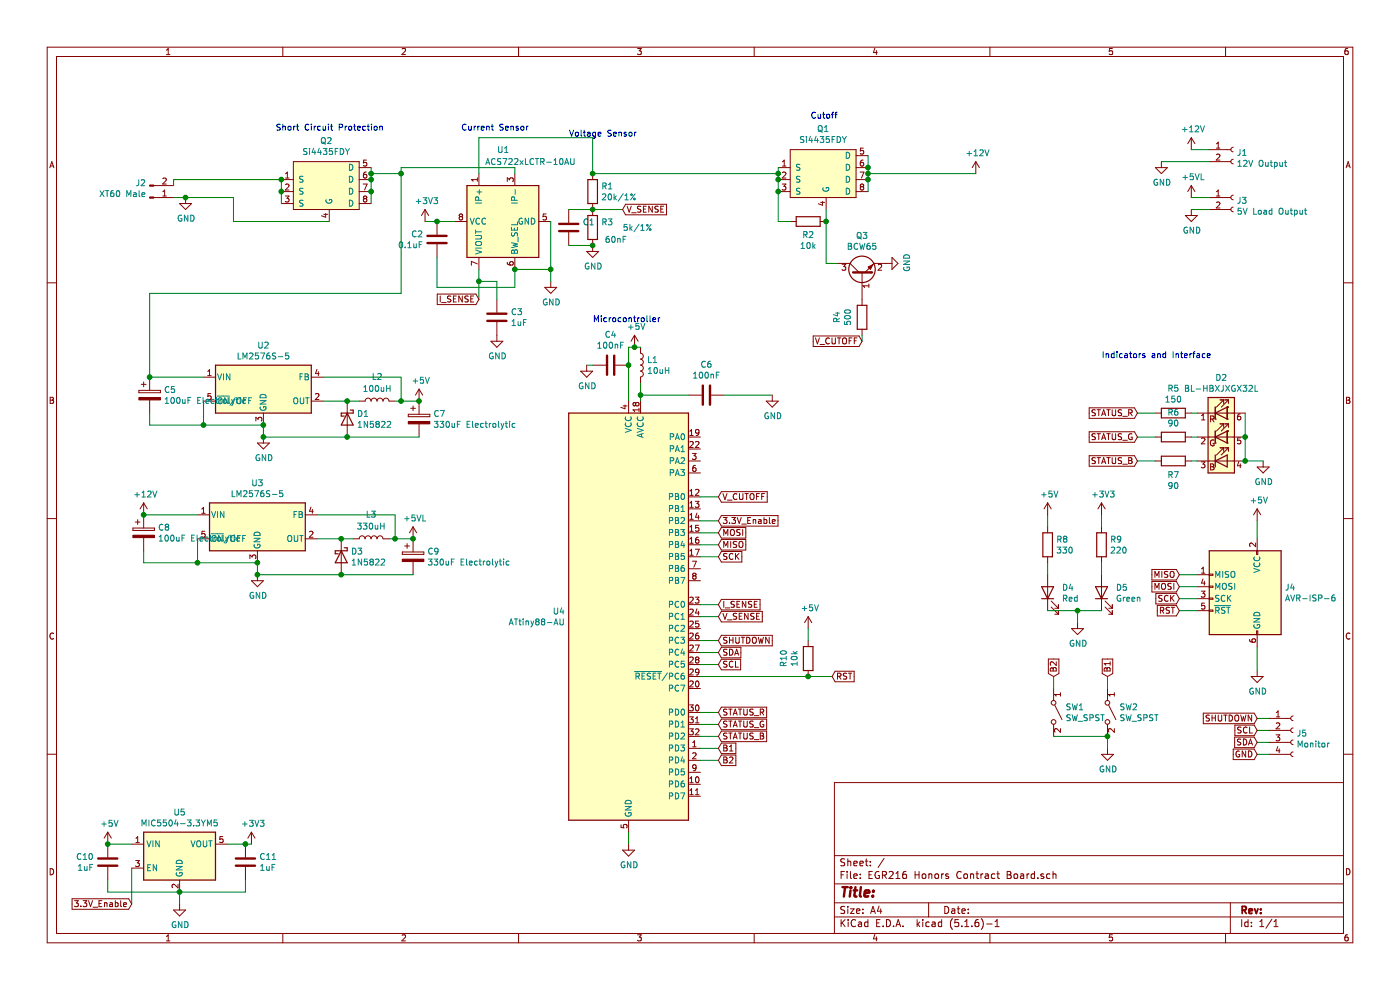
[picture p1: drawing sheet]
EESchema Schematic File Version 4
EELAYER 30 0
EELAYER END
$Descr A4 11693 8268
encoding utf-8
Sheet 1 1
Title ""
Date ""
Rev ""
Comp ""
Comment1 ""
Comment2 ""
Comment3 ""
Comment4 ""
$EndDescr
$Comp
L Regulator_Linear:MIC5504-3.3YM5 U5
U 1 1
P 1500 7150
F 0 "U5" H 1500 7517 50  0000 C CNN
F 1 "MIC5504-3.3YM5" H 1500 7426 50  0000 C CNN
F 2 "Package_TO_SOT_SMD:SOT-23-5" H 1500 6750 50  0001 C CNN
F 3 "http://ww1.microchip.com/downloads/en/DeviceDoc/MIC550X.pdf" H 1250 7400 50  0001 C CNN
	1    1500 7150
	1    0    0    -1  
$EndComp
$Comp
L Connector:Conn_01x02_Male J2
U 1 1
P 1250 1650
F 0 "J2" H 1222 1532 50  0000 R CNN
F 1 "XT60 Male" H 1222 1623 50  0000 R CNN
F 2 "Amass:AMASS_XT60-M_1x02_P7.20mm_Vertical" H 1250 1650 50  0001 C CNN
F 3 "~" H 1250 1650 50  0001 C CNN
	1    1250 1650
	1    0    0    1   
$EndComp
$Comp
L power:GND #PWR0101
U 1 1
P 1550 1650
F 0 "#PWR0101" H 1550 1400 50  0001 C CNN
F 1 "GND" H 1555 1477 50  0000 C CNN
F 2 "" H 1550 1650 50  0001 C CNN
F 3 "" H 1550 1650 50  0001 C CNN
	1    1550 1650
	1    0    0    -1  
$EndComp
Wire Wire Line
	1450 1650 1550 1650
$Comp
L power:+5V #PWR0102
U 1 1
P 900 7050
F 0 "#PWR0102" H 900 6900 50  0001 C CNN
F 1 "+5V" H 915 7223 50  0000 C CNN
F 2 "" H 900 7050 50  0001 C CNN
F 3 "" H 900 7050 50  0001 C CNN
	1    900  7050
	1    0    0    -1  
$EndComp
$Comp
L power:+3V3 #PWR0103
U 1 1
P 2100 7050
F 0 "#PWR0103" H 2100 6900 50  0001 C CNN
F 1 "+3V3" H 2115 7223 50  0000 C CNN
F 2 "" H 2100 7050 50  0001 C CNN
F 3 "" H 2100 7050 50  0001 C CNN
	1    2100 7050
	1    0    0    -1  
$EndComp
Wire Wire Line
	900  7050 1100 7050
Wire Wire Line
	1900 7050 2050 7050
$Comp
L Device:C C11
U 1 1
P 2050 7200
F 0 "C11" H 2165 7246 50  0000 L CNN
F 1 "1uF" H 2165 7155 50  0000 L CNN
F 2 "Capacitor_SMD:C_1206_3216Metric_Pad1.42x1.75mm_HandSolder" H 2088 7050 50  0001 C CNN
F 3 "~" H 2050 7200 50  0001 C CNN
	1    2050 7200
	1    0    0    -1  
$EndComp
Connection ~ 2050 7050
Wire Wire Line
	2050 7050 2100 7050
$Comp
L Device:C C10
U 1 1
P 900 7200
F 0 "C10" H 785 7246 50  0000 R CNN
F 1 "1uF" H 785 7155 50  0000 R CNN
F 2 "Capacitor_SMD:C_1206_3216Metric_Pad1.42x1.75mm_HandSolder" H 938 7050 50  0001 C CNN
F 3 "~" H 900 7200 50  0001 C CNN
	1    900  7200
	1    0    0    -1  
$EndComp
Wire Wire Line
	900  7350 900  7450
Wire Wire Line
	900  7450 1500 7450
Wire Wire Line
	1500 7450 2050 7450
Wire Wire Line
	2050 7450 2050 7350
Connection ~ 1500 7450
$Comp
L power:GND #PWR0104
U 1 1
P 1500 7550
F 0 "#PWR0104" H 1500 7300 50  0001 C CNN
F 1 "GND" H 1505 7377 50  0000 C CNN
F 2 "" H 1500 7550 50  0001 C CNN
F 3 "" H 1500 7550 50  0001 C CNN
	1    1500 7550
	1    0    0    -1  
$EndComp
Wire Wire Line
	1500 7550 1500 7450
$Comp
L Sensor_Current:ACS722xLCTR-10AU U1
U 1 1
P 4200 1850
F 0 "U1" V 3600 1900 50  0000 R CNN
F 1 "ACS722xLCTR-10AU" V 3700 2000 50  0000 R CNN
F 2 "Package_SO:SOIC-8_3.9x4.9mm_P1.27mm" H 4300 1500 50  0001 L CIN
F 3 "http://www.allegromicro.com/~/media/Files/Datasheets/ACS722-Datasheet.ashx?la=en" H 4200 1850 50  0001 C CNN
	1    4200 1850
	0    -1   1    0   
$EndComp
Wire Wire Line
	1450 1500 1450 1550
Wire Wire Line
	4600 1850 4600 2250
Wire Wire Line
	4600 2250 4300 2250
$Comp
L power:GND #PWR0105
U 1 1
P 4600 2350
F 0 "#PWR0105" H 4600 2100 50  0001 C CNN
F 1 "GND" H 4605 2177 50  0000 C CNN
F 2 "" H 4600 2350 50  0001 C CNN
F 3 "" H 4600 2350 50  0001 C CNN
	1    4600 2350
	1    0    0    -1  
$EndComp
Wire Wire Line
	4600 2250 4600 2350
Connection ~ 4600 2250
$Comp
L power:+3V3 #PWR0106
U 1 1
P 3550 1850
F 0 "#PWR0106" H 3550 1700 50  0001 C CNN
F 1 "+3V3" H 3565 2023 50  0000 C CNN
F 2 "" H 3550 1850 50  0001 C CNN
F 3 "" H 3550 1850 50  0001 C CNN
	1    3550 1850
	1    0    0    -1  
$EndComp
Wire Wire Line
	3550 1850 3650 1850
Text GLabel 4000 2500 0    50   Input ~ 0
I_SENSE
$Comp
L Device:C C2
U 1 1
P 3650 2000
F 0 "C2" H 3536 2046 50  0000 R CNN
F 1 "0.1uF" H 3536 1955 50  0000 R CNN
F 2 "Capacitor_SMD:C_1206_3216Metric_Pad1.42x1.75mm_HandSolder" H 3688 1850 50  0001 C CNN
F 3 "~" H 3650 2000 50  0001 C CNN
	1    3650 2000
	1    0    0    -1  
$EndComp
Connection ~ 3650 1850
Wire Wire Line
	3650 1850 3800 1850
Wire Wire Line
	3650 2150 3650 2400
Wire Wire Line
	3650 2400 4300 2400
Wire Wire Line
	4300 2400 4300 2250
Connection ~ 4300 2250
Wire Wire Line
	4000 2500 4000 2350
$Comp
L Device:R R1
U 1 1
P 4950 1600
F 0 "R1" H 5020 1646 50  0000 L CNN
F 1 "20k/1%" H 5020 1555 50  0000 L CNN
F 2 "Resistor_SMD:R_1206_3216Metric_Pad1.42x1.75mm_HandSolder" V 4880 1600 50  0001 C CNN
F 3 "~" H 4950 1600 50  0001 C CNN
	1    4950 1600
	1    0    0    -1  
$EndComp
$Comp
L Device:R R3
U 1 1
P 4950 1900
F 0 "R3" H 5020 1946 50  0000 L CNN
F 1 "5k/1%" H 5200 1900 50  0000 L CNN
F 2 "Resistor_SMD:R_1206_3216Metric_Pad1.42x1.75mm_HandSolder" V 4880 1900 50  0001 C CNN
F 3 "~" H 4950 1900 50  0001 C CNN
	1    4950 1900
	1    0    0    -1  
$EndComp
Text GLabel 5200 1750 2    50   Input ~ 0
V_SENSE
Wire Wire Line
	5200 1750 4950 1750
Connection ~ 4950 1750
$Comp
L power:GND #PWR0107
U 1 1
P 4950 2050
F 0 "#PWR0107" H 4950 1800 50  0001 C CNN
F 1 "GND" H 4955 1877 50  0000 C CNN
F 2 "" H 4950 2050 50  0001 C CNN
F 3 "" H 4950 2050 50  0001 C CNN
	1    4950 2050
	1    0    0    -1  
$EndComp
$Comp
L MCU_Microchip_ATtiny:ATtiny88-AU U4
U 1 1
P 5250 5150
F 0 "U4" H 4721 5196 50  0000 R CNN
F 1 "ATtiny88-AU" H 4721 5105 50  0000 R CNN
F 2 "Package_QFP:TQFP-32_7x7mm_P0.8mm" H 5250 5150 50  0001 C CIN
F 3 "http://ww1.microchip.com/downloads/en/DeviceDoc/doc8008.pdf" H 5250 5150 50  0001 C CNN
	1    5250 5150
	1    0    0    -1  
$EndComp
Connection ~ 900  7050
$Comp
L Device:L L1
U 1 1
P 5350 3050
F 0 "L1" H 5403 3096 50  0000 L CNN
F 1 "10uH" H 5403 3005 50  0000 L CNN
F 2 "Inductor_SMD:L_1206_3216Metric_Pad1.42x1.75mm_HandSolder" H 5350 3050 50  0001 C CNN
F 3 "~" H 5350 3050 50  0001 C CNN
	1    5350 3050
	1    0    0    -1  
$EndComp
$Comp
L Device:C C6
U 1 1
P 5900 3300
F 0 "C6" V 6152 3300 50  0000 C CNN
F 1 "100nF" V 6061 3300 50  0000 C CNN
F 2 "Capacitor_SMD:C_1206_3216Metric_Pad1.42x1.75mm_HandSolder" H 5938 3150 50  0001 C CNN
F 3 "~" H 5900 3300 50  0001 C CNN
	1    5900 3300
	0    -1   -1   0   
$EndComp
Wire Wire Line
	5350 3200 5350 3300
Wire Wire Line
	5250 2900 5300 2900
Wire Wire Line
	5350 3300 5750 3300
Connection ~ 5350 3300
Wire Wire Line
	5350 3300 5350 3350
$Comp
L power:GND #PWR0108
U 1 1
P 6450 3300
F 0 "#PWR0108" H 6450 3050 50  0001 C CNN
F 1 "GND" H 6455 3127 50  0000 C CNN
F 2 "" H 6450 3300 50  0001 C CNN
F 3 "" H 6450 3300 50  0001 C CNN
	1    6450 3300
	1    0    0    -1  
$EndComp
Wire Wire Line
	6450 3300 6050 3300
$Comp
L Device:C C4
U 1 1
P 5100 3050
F 0 "C4" V 5352 3050 50  0000 C CNN
F 1 "100nF" V 5261 3050 50  0000 C CNN
F 2 "Capacitor_SMD:C_1206_3216Metric_Pad1.42x1.75mm_HandSolder" H 5138 2900 50  0001 C CNN
F 3 "~" H 5100 3050 50  0001 C CNN
	1    5100 3050
	0    -1   -1   0   
$EndComp
$Comp
L power:GND #PWR0109
U 1 1
P 4900 3050
F 0 "#PWR0109" H 4900 2800 50  0001 C CNN
F 1 "GND" H 4905 2877 50  0000 C CNN
F 2 "" H 4900 3050 50  0001 C CNN
F 3 "" H 4900 3050 50  0001 C CNN
	1    4900 3050
	1    0    0    -1  
$EndComp
$Comp
L power:GND #PWR0110
U 1 1
P 5250 7050
F 0 "#PWR0110" H 5250 6800 50  0001 C CNN
F 1 "GND" H 5255 6877 50  0000 C CNN
F 2 "" H 5250 7050 50  0001 C CNN
F 3 "" H 5250 7050 50  0001 C CNN
	1    5250 7050
	1    0    0    -1  
$EndComp
Wire Wire Line
	5250 7050 5250 6950
$Comp
L Device:R R10
U 1 1
P 6750 5500
F 0 "R10" V 6543 5500 50  0000 C CNN
F 1 "10k" V 6634 5500 50  0000 C CNN
F 2 "Resistor_SMD:R_1206_3216Metric_Pad1.42x1.75mm_HandSolder" V 6680 5500 50  0001 C CNN
F 3 "~" H 6750 5500 50  0001 C CNN
	1    6750 5500
	1    0    0    -1  
$EndComp
$Comp
L power:+5V #PWR0111
U 1 1
P 6750 5250
F 0 "#PWR0111" H 6750 5100 50  0001 C CNN
F 1 "+5V" H 6765 5423 50  0000 C CNN
F 2 "" H 6750 5250 50  0001 C CNN
F 3 "" H 6750 5250 50  0001 C CNN
	1    6750 5250
	1    0    0    -1  
$EndComp
$Comp
L Device:LED D4
U 1 1
P 8750 4950
F 0 "D4" V 8789 4832 50  0000 R CNN
F 1 "Red" V 8698 4832 50  0000 R CNN
F 2 "LED_SMD:LED_1206_3216Metric_Pad1.42x1.75mm_HandSolder" H 8750 4950 50  0001 C CNN
F 3 "~" H 8750 4950 50  0001 C CNN
	1    8750 4950
	0    -1   -1   0   
$EndComp
$Comp
L Device:R R8
U 1 1
P 8750 4550
F 0 "R8" H 8820 4596 50  0000 L CNN
F 1 "330" H 8820 4505 50  0000 L CNN
F 2 "Resistor_SMD:R_1206_3216Metric_Pad1.42x1.75mm_HandSolder" V 8680 4550 50  0001 C CNN
F 3 "~" H 8750 4550 50  0001 C CNN
	1    8750 4550
	1    0    0    -1  
$EndComp
Wire Wire Line
	8750 4700 8750 4800
$Comp
L Device:LED D5
U 1 1
P 9200 4950
F 0 "D5" V 9239 4832 50  0000 R CNN
F 1 "Green" V 9148 4832 50  0000 R CNN
F 2 "LED_SMD:LED_1206_3216Metric_Pad1.42x1.75mm_HandSolder" H 9200 4950 50  0001 C CNN
F 3 "~" H 9200 4950 50  0001 C CNN
	1    9200 4950
	0    -1   -1   0   
$EndComp
$Comp
L Device:R R9
U 1 1
P 9200 4550
F 0 "R9" H 9270 4596 50  0000 L CNN
F 1 "220" H 9270 4505 50  0000 L CNN
F 2 "Resistor_SMD:R_1206_3216Metric_Pad1.42x1.75mm_HandSolder" V 9130 4550 50  0001 C CNN
F 3 "~" H 9200 4550 50  0001 C CNN
	1    9200 4550
	1    0    0    -1  
$EndComp
Wire Wire Line
	9200 4700 9200 4800
$Comp
L power:+5V #PWR0112
U 1 1
P 8750 4300
F 0 "#PWR0112" H 8750 4150 50  0001 C CNN
F 1 "+5V" H 8765 4473 50  0000 C CNN
F 2 "" H 8750 4300 50  0001 C CNN
F 3 "" H 8750 4300 50  0001 C CNN
	1    8750 4300
	1    0    0    -1  
$EndComp
$Comp
L power:+3V3 #PWR0113
U 1 1
P 9200 4300
F 0 "#PWR0113" H 9200 4150 50  0001 C CNN
F 1 "+3V3" H 9215 4473 50  0000 C CNN
F 2 "" H 9200 4300 50  0001 C CNN
F 3 "" H 9200 4300 50  0001 C CNN
	1    9200 4300
	1    0    0    -1  
$EndComp
Wire Wire Line
	9200 4300 9200 4400
Wire Wire Line
	8750 4300 8750 4400
Wire Wire Line
	8750 5100 9000 5100
$Comp
L power:GND #PWR0114
U 1 1
P 9000 5200
F 0 "#PWR0114" H 9000 4950 50  0001 C CNN
F 1 "GND" H 9005 5027 50  0000 C CNN
F 2 "" H 9000 5200 50  0001 C CNN
F 3 "" H 9000 5200 50  0001 C CNN
	1    9000 5200
	1    0    0    -1  
$EndComp
Wire Wire Line
	9000 5200 9000 5100
Connection ~ 9000 5100
Wire Wire Line
	9000 5100 9200 5100
Text GLabel 6000 5050 2    50   Input ~ 0
I_SENSE
Text GLabel 6000 5150 2    50   Input ~ 0
V_SENSE
Wire Wire Line
	6000 5150 5850 5150
Wire Wire Line
	5850 5050 6000 5050
$Comp
L Connector:AVR-ISP-6 J4
U 1 1
P 10400 5000
F 0 "J4" H 10070 5096 50  0000 R CNN
F 1 "AVR-ISP-6" H 10070 5005 50  0000 R CNN
F 2 "Connector_PinHeader_2.54mm:PinHeader_2x03_P2.54mm_Vertical" V 10150 5050 50  0001 C CNN
F 3 " ~" H 9125 4450 50  0001 C CNN
	1    10400 5000
	-1   0    0    -1  
$EndComp
$Comp
L power:+5V #PWR0115
U 1 1
P 10500 4350
F 0 "#PWR0115" H 10500 4200 50  0001 C CNN
F 1 "+5V" H 10515 4523 50  0000 C CNN
F 2 "" H 10500 4350 50  0001 C CNN
F 3 "" H 10500 4350 50  0001 C CNN
	1    10500 4350
	1    0    0    -1  
$EndComp
$Comp
L power:GND #PWR0116
U 1 1
P 10500 5600
F 0 "#PWR0116" H 10500 5350 50  0001 C CNN
F 1 "GND" H 10505 5427 50  0000 C CNN
F 2 "" H 10500 5600 50  0001 C CNN
F 3 "" H 10500 5600 50  0001 C CNN
	1    10500 5600
	1    0    0    -1  
$EndComp
Wire Wire Line
	10500 5400 10500 5600
Wire Wire Line
	10500 4500 10500 4350
Text GLabel 9850 4800 0    50   Input ~ 0
MISO
Text GLabel 9850 4900 0    50   Input ~ 0
MOSI
Text GLabel 9850 5000 0    50   Input ~ 0
SCK
Wire Wire Line
	6750 5250 6750 5350
Text GLabel 6950 5650 2    50   Input ~ 0
RST
Text GLabel 9850 5100 0    50   Input ~ 0
RST
Wire Wire Line
	9850 5100 10000 5100
Wire Wire Line
	10000 5000 9850 5000
Wire Wire Line
	9850 4900 10000 4900
Wire Wire Line
	10000 4800 9850 4800
Wire Wire Line
	6950 5650 6750 5650
Connection ~ 6750 5650
Text GLabel 6000 4450 2    50   Input ~ 0
MOSI
Text GLabel 6000 4550 2    50   Input ~ 0
MISO
Text GLabel 6000 4650 2    50   Input ~ 0
SCK
Wire Wire Line
	6000 4650 5850 4650
Wire Wire Line
	5850 4550 6000 4550
Wire Wire Line
	6000 4450 5850 4450
Text GLabel 6000 6250 2    50   Input ~ 0
B1
Text GLabel 6000 6350 2    50   Input ~ 0
B2
Text GLabel 6000 5950 2    50   Input ~ 0
STATUS_R
Text GLabel 6000 6050 2    50   Input ~ 0
STATUS_G
Text GLabel 6000 6150 2    50   Input ~ 0
STATUS_B
Wire Wire Line
	5850 5650 6750 5650
Wire Wire Line
	5850 6150 6000 6150
Wire Wire Line
	6000 6050 5850 6050
Wire Wire Line
	5850 5950 6000 5950
$Comp
L Device:R R5
U 1 1
P 9800 3450
F 0 "R5" V 9593 3450 50  0000 C CNN
F 1 "150" V 9684 3450 50  0000 C CNN
F 2 "Resistor_SMD:R_1206_3216Metric_Pad1.42x1.75mm_HandSolder" V 9730 3450 50  0001 C CNN
F 3 "~" H 9800 3450 50  0001 C CNN
	1    9800 3450
	0    1    1    0   
$EndComp
$Comp
L Device:R R6
U 1 1
P 9800 3650
F 0 "R6" V 9593 3650 50  0000 C CNN
F 1 "90" V 9684 3650 50  0000 C CNN
F 2 "Resistor_SMD:R_1206_3216Metric_Pad1.42x1.75mm_HandSolder" V 9730 3650 50  0001 C CNN
F 3 "~" H 9800 3650 50  0001 C CNN
	1    9800 3650
	0    1    1    0   
$EndComp
$Comp
L Device:R R7
U 1 1
P 9800 3850
F 0 "R7" V 9915 3850 50  0000 C CNN
F 1 "90" V 10006 3850 50  0000 C CNN
F 2 "Resistor_SMD:R_1206_3216Metric_Pad1.42x1.75mm_HandSolder" V 9730 3850 50  0001 C CNN
F 3 "~" H 9800 3850 50  0001 C CNN
	1    9800 3850
	0    1    1    0   
$EndComp
Wire Wire Line
	9950 3850 10000 3850
Wire Wire Line
	9950 3650 10000 3650
Wire Wire Line
	9950 3450 10000 3450
Text GLabel 9500 3450 0    50   Input ~ 0
STATUS_R
Text GLabel 9500 3650 0    50   Input ~ 0
STATUS_G
Text GLabel 9500 3850 0    50   Input ~ 0
STATUS_B
Wire Wire Line
	9500 3850 9650 3850
Wire Wire Line
	9650 3650 9500 3650
Wire Wire Line
	9500 3450 9650 3450
$Comp
L Device:LED_RGB D2
U 1 1
P 10200 3650
F 0 "D2" H 10200 4147 50  0000 C CNN
F 1 "BL-HBXJXGX32L" H 10200 4056 50  0000 C CNN
F 2 "Custom Part Library:BL-HBXJXGX32L" H 10200 3600 50  0001 C CNN
F 3 "~" H 10200 3600 50  0001 C CNN
	1    10200 3650
	1    0    0    -1  
$EndComp
Wire Wire Line
	10400 3450 10400 3650
Connection ~ 10400 3650
Wire Wire Line
	10400 3650 10400 3850
$Comp
L power:GND #PWR0117
U 1 1
P 9250 6250
F 0 "#PWR0117" H 9250 6000 50  0001 C CNN
F 1 "GND" H 9255 6077 50  0000 C CNN
F 2 "" H 9250 6250 50  0001 C CNN
F 3 "" H 9250 6250 50  0001 C CNN
	1    9250 6250
	1    0    0    -1  
$EndComp
$Comp
L Switch:SW_SPST SW2
U 1 1
P 9250 5950
F 0 "SW2" V 9204 6048 50  0000 L CNN
F 1 "SW_SPST" V 9295 6048 50  0000 L CNN
F 2 "Connector_PinHeader_2.54mm:PinHeader_1x02_P2.54mm_Vertical" H 9250 5950 50  0001 C CNN
F 3 "~" H 9250 5950 50  0001 C CNN
	1    9250 5950
	0    1    1    0   
$EndComp
$Comp
L Switch:SW_SPST SW1
U 1 1
P 8800 5950
F 0 "SW1" V 8754 6048 50  0000 L CNN
F 1 "SW_SPST" V 8845 6048 50  0000 L CNN
F 2 "Connector_PinHeader_2.54mm:PinHeader_1x02_P2.54mm_Vertical" H 8800 5950 50  0001 C CNN
F 3 "~" H 8800 5950 50  0001 C CNN
	1    8800 5950
	0    1    1    0   
$EndComp
Wire Wire Line
	8800 6150 9250 6150
Wire Wire Line
	9250 6150 9250 6250
Connection ~ 9250 6150
Text GLabel 9250 5650 1    50   Input ~ 0
B1
Text GLabel 8800 5650 1    50   Input ~ 0
B2
Wire Wire Line
	8800 5650 8800 5750
Wire Wire Line
	9250 5650 9250 5750
Wire Wire Line
	6000 6250 5850 6250
Wire Wire Line
	6000 6350 5850 6350
$Comp
L Connector:Conn_01x04_Female J5
U 1 1
P 10800 6100
F 0 "J5" H 10828 6076 50  0000 L CNN
F 1 "Monitor" H 10828 5985 50  0000 L CNN
F 2 "Connector_PinHeader_2.54mm:PinHeader_1x04_P2.54mm_Vertical" H 10800 6100 50  0001 C CNN
F 3 "~" H 10800 6100 50  0001 C CNN
	1    10800 6100
	1    0    0    -1  
$EndComp
Text GLabel 10500 6000 0    50   Input ~ 0
SHUTDOWN
Text GLabel 10500 6100 0    50   Input ~ 0
SCL
Text GLabel 10500 6200 0    50   Input ~ 0
SDA
Text GLabel 10500 6300 0    50   Input ~ 0
GND
Wire Wire Line
	10500 6000 10600 6000
Wire Wire Line
	10500 6200 10600 6200
Wire Wire Line
	10600 6300 10500 6300
Wire Wire Line
	10600 6100 10500 6100
Text GLabel 6000 5550 2    50   Input ~ 0
SCL
Text GLabel 6000 5450 2    50   Input ~ 0
SDA
Wire Wire Line
	6000 5450 5850 5450
Wire Wire Line
	5850 5550 6000 5550
Text GLabel 6000 5350 2    50   Input ~ 0
SHUTDOWN
$Comp
L 216_HC_Custom_Parts:Si4435FDY Q2
U 1 1
P 2650 1600
F 0 "Q2" H 2725 2025 50  0000 C CNN
F 1 "Si4435FDY" H 2725 1934 50  0000 C CNN
F 2 "Package_SO:SOIC-8-1EP_3.9x4.9mm_P1.27mm_EP2.29x3mm" H 2650 1900 50  0001 C CNN
F 3 "" H 2650 1900 50  0001 C CNN
	1    2650 1600
	1    0    0    -1  
$EndComp
Wire Wire Line
	3100 1400 3100 1450
Connection ~ 3100 1500
Wire Wire Line
	3100 1500 3100 1600
Wire Wire Line
	3100 1600 3100 1700
Connection ~ 3100 1600
Wire Wire Line
	2350 1600 2350 1700
Wire Wire Line
	2350 1600 2350 1500
Connection ~ 2350 1600
Wire Wire Line
	2350 1500 1450 1500
Connection ~ 2350 1500
Wire Wire Line
	2750 1850 1950 1850
Wire Wire Line
	1950 1850 1950 1650
Wire Wire Line
	1950 1650 1550 1650
Connection ~ 1550 1650
Connection ~ 3100 1450
Wire Wire Line
	3100 1450 3100 1500
$Comp
L Connector:Conn_01x02_Female J1
U 1 1
P 10300 1250
F 0 "J1" H 10328 1226 50  0000 L CNN
F 1 "12V Output" H 10328 1135 50  0000 L CNN
F 2 "Custom Part Library:SolderWire-2.5sqmm_1x02_P7.2mm_D2.4mm_OD3.6mm_SMD" H 10300 1250 50  0001 C CNN
F 3 "~" H 10300 1250 50  0001 C CNN
	1    10300 1250
	1    0    0    -1  
$EndComp
$Comp
L Connector:Conn_01x02_Female J3
U 1 1
P 10300 1650
F 0 "J3" H 10328 1626 50  0000 L CNN
F 1 "5V Load Output" H 10328 1535 50  0000 L CNN
F 2 "Custom Part Library:SolderWire-2.5sqmm_1x02_P7.2mm_D2.4mm_OD3.6mm_SMD" H 10300 1650 50  0001 C CNN
F 3 "~" H 10300 1650 50  0001 C CNN
	1    10300 1650
	1    0    0    -1  
$EndComp
$Comp
L power:+5VL #PWR0118
U 1 1
P 9950 1650
F 0 "#PWR0118" H 9950 1500 50  0001 C CNN
F 1 "+5VL" H 9965 1823 50  0000 C CNN
F 2 "" H 9950 1650 50  0001 C CNN
F 3 "" H 9950 1650 50  0001 C CNN
	1    9950 1650
	1    0    0    -1  
$EndComp
Wire Wire Line
	9950 1650 10100 1650
$Comp
L power:+12V #PWR0119
U 1 1
P 9950 1250
F 0 "#PWR0119" H 9950 1100 50  0001 C CNN
F 1 "+12V" H 9965 1423 50  0000 C CNN
F 2 "" H 9950 1250 50  0001 C CNN
F 3 "" H 9950 1250 50  0001 C CNN
	1    9950 1250
	1    0    0    -1  
$EndComp
Wire Wire Line
	9950 1250 10100 1250
$Comp
L power:GND #PWR0120
U 1 1
P 9700 1350
F 0 "#PWR0120" H 9700 1100 50  0001 C CNN
F 1 "GND" H 9705 1177 50  0000 C CNN
F 2 "" H 9700 1350 50  0001 C CNN
F 3 "" H 9700 1350 50  0001 C CNN
	1    9700 1350
	1    0    0    -1  
$EndComp
$Comp
L power:GND #PWR0121
U 1 1
P 9950 1750
F 0 "#PWR0121" H 9950 1500 50  0001 C CNN
F 1 "GND" H 9955 1577 50  0000 C CNN
F 2 "" H 9950 1750 50  0001 C CNN
F 3 "" H 9950 1750 50  0001 C CNN
	1    9950 1750
	1    0    0    -1  
$EndComp
Wire Wire Line
	9950 1750 10100 1750
Wire Wire Line
	10100 1350 9700 1350
Text Notes 2300 1100 0    50   ~ 0
Short Circuit Protection\n
Text Notes 3850 1100 0    50   ~ 0
Current Sensor\n
Text Notes 4750 1150 0    50   ~ 0
Voltage Sensor\n
Text Notes 4950 2700 0    50   ~ 0
Microcontroller
Text Notes 9200 3000 0    50   ~ 0
Indicators and Interface
$Comp
L 216_HC_Custom_Parts:Si4435FDY Q1
U 1 1
P 6800 1500
F 0 "Q1" H 6875 1925 50  0000 C CNN
F 1 "Si4435FDY" H 6875 1834 50  0000 C CNN
F 2 "Package_SO:SOIC-8-1EP_3.9x4.9mm_P1.27mm_EP2.29x3mm" H 6800 1800 50  0001 C CNN
F 3 "" H 6800 1800 50  0001 C CNN
	1    6800 1500
	1    0    0    -1  
$EndComp
Wire Wire Line
	6500 1500 6500 1600
Wire Wire Line
	6500 1500 6500 1450
Connection ~ 6500 1500
Wire Wire Line
	7250 1600 7250 1500
Wire Wire Line
	7250 1400 7250 1300
Connection ~ 7250 1400
Wire Wire Line
	7250 1500 7250 1450
Connection ~ 7250 1500
$Comp
L Device:R R2
U 1 1
P 6750 1850
F 0 "R2" V 6635 1850 50  0000 C CNN
F 1 "10k" V 6544 1850 50  0000 C CNN
F 2 "Resistor_SMD:R_1206_3216Metric_Pad1.42x1.75mm_HandSolder" V 6680 1850 50  0001 C CNN
F 3 "~" H 6750 1850 50  0001 C CNN
	1    6750 1850
	0    -1   -1   0   
$EndComp
Wire Wire Line
	6900 1850 6900 1750
Wire Wire Line
	6600 1850 6500 1850
Wire Wire Line
	6500 1850 6500 1600
Connection ~ 6500 1600
$Comp
L Device:Q_NPN_BEC Q3
U 1 1
P 7200 2300
F 0 "Q3" V 7528 2300 50  0000 C CNN
F 1 "BCW65" V 7437 2300 50  0000 C CNN
F 2 "Package_TO_SOT_SMD:SOT-23" H 7400 2400 50  0001 C CNN
F 3 "~" H 7200 2300 50  0001 C CNN
	1    7200 2300
	0    -1   -1   0   
$EndComp
Wire Wire Line
	6900 1850 6900 2200
Wire Wire Line
	6900 2200 7000 2200
Connection ~ 6900 1850
$Comp
L power:GND #PWR0122
U 1 1
P 7400 2200
F 0 "#PWR0122" H 7400 1950 50  0001 C CNN
F 1 "GND" H 7405 2027 50  0000 C CNN
F 2 "" H 7400 2200 50  0001 C CNN
F 3 "" H 7400 2200 50  0001 C CNN
	1    7400 2200
	0    -1   -1   0   
$EndComp
Text Notes 7000 1000 2    50   ~ 0
Cutoff
$Comp
L Device:R R4
U 1 1
P 7200 2650
F 0 "R4" V 7407 2650 50  0000 C CNN
F 1 "500" V 7316 2650 50  0000 C CNN
F 2 "Resistor_SMD:R_1206_3216Metric_Pad1.42x1.75mm_HandSolder" V 7130 2650 50  0001 C CNN
F 3 "~" H 7200 2650 50  0001 C CNN
	1    7200 2650
	-1   0    0    1   
$EndComp
Wire Wire Line
	4950 1450 6500 1450
Connection ~ 6500 1450
Wire Wire Line
	6500 1450 6500 1400
Text GLabel 7200 2850 0    50   Input ~ 0
V_CUTOFF
Wire Wire Line
	7200 2850 7200 2800
Text GLabel 6000 4150 2    50   Input ~ 0
V_CUTOFF
Wire Wire Line
	6000 4150 5850 4150
$Comp
L Regulator_Switching:LM2576S-5 U2
U 1 1
P 2200 3250
F 0 "U2" H 2200 3617 50  0000 C CNN
F 1 "LM2576S-5" H 2200 3526 50  0000 C CNN
F 2 "Package_TO_SOT_SMD:TO-263-5_TabPin3" H 2200 3000 50  0001 L CIN
F 3 "http://www.ti.com/lit/ds/symlink/lm2576.pdf" H 2200 3250 50  0001 C CNN
	1    2200 3250
	1    0    0    -1  
$EndComp
$Comp
L Device:CP C5
U 1 1
P 1250 3300
F 0 "C5" H 1368 3346 50  0000 L CNN
F 1 "100uF Electrolytic" H 1368 3255 50  0000 L CNN
F 2 "Capacitor_SMD:CP_Elec_8x10" H 1288 3150 50  0001 C CNN
F 3 "~" H 1250 3300 50  0001 C CNN
	1    1250 3300
	1    0    0    -1  
$EndComp
Wire Wire Line
	1250 3150 1700 3150
Wire Wire Line
	1250 3450 1250 3550
$Comp
L Device:D_Schottky D1
U 1 1
P 2900 3500
F 0 "D1" V 2854 3580 50  0000 L CNN
F 1 "1N5822" V 2945 3580 50  0000 L CNN
F 2 "Diode_THT:D_DO-15_P15.24mm_Horizontal" H 2900 3500 50  0001 C CNN
F 3 "~" H 2900 3500 50  0001 C CNN
	1    2900 3500
	0    1    1    0   
$EndComp
$Comp
L Device:L L2
U 1 1
P 3150 3350
F 0 "L2" V 3350 3350 50  0000 C CNN
F 1 "100uH" V 3250 3350 50  0000 C CNN
F 2 "Inductor_SMD:L_1206_3216Metric_Pad1.42x1.75mm_HandSolder" H 3150 3350 50  0001 C CNN
F 3 "~" H 3150 3350 50  0001 C CNN
	1    3150 3350
	0    -1   -1   0   
$EndComp
$Comp
L Device:CP C7
U 1 1
P 3500 3500
F 0 "C7" H 3618 3546 50  0000 L CNN
F 1 "330uF Electrolytic" H 3618 3455 50  0000 L CNN
F 2 "Capacitor_SMD:CP_Elec_8x5.4" H 3538 3350 50  0001 C CNN
F 3 "~" H 3500 3500 50  0001 C CNN
	1    3500 3500
	1    0    0    -1  
$EndComp
Wire Wire Line
	3300 3350 3350 3350
Wire Wire Line
	3000 3350 2900 3350
Wire Wire Line
	2900 3350 2700 3350
Connection ~ 2900 3350
Wire Wire Line
	2700 3150 3350 3150
Wire Wire Line
	3350 3150 3350 3350
Connection ~ 3350 3350
Wire Wire Line
	3350 3350 3500 3350
Wire Wire Line
	3500 3650 2900 3650
Wire Wire Line
	2900 3650 2200 3650
Wire Wire Line
	2200 3650 2200 3550
Connection ~ 2900 3650
Connection ~ 2200 3550
$Comp
L power:GND #PWR0123
U 1 1
P 2200 3650
F 0 "#PWR0123" H 2200 3400 50  0001 C CNN
F 1 "GND" H 2205 3477 50  0000 C CNN
F 2 "" H 2200 3650 50  0001 C CNN
F 3 "" H 2200 3650 50  0001 C CNN
	1    2200 3650
	1    0    0    -1  
$EndComp
Connection ~ 2200 3650
Wire Wire Line
	1250 3550 1700 3550
Wire Wire Line
	1700 3350 1700 3550
Connection ~ 1700 3550
Wire Wire Line
	1700 3550 2200 3550
$Comp
L power:+12V #PWR0124
U 1 1
P 8150 1450
F 0 "#PWR0124" H 8150 1300 50  0001 C CNN
F 1 "+12V" H 8165 1623 50  0000 C CNN
F 2 "" H 8150 1450 50  0001 C CNN
F 3 "" H 8150 1450 50  0001 C CNN
	1    8150 1450
	1    0    0    -1  
$EndComp
Wire Wire Line
	7250 1450 8150 1450
Connection ~ 7250 1450
Wire Wire Line
	7250 1450 7250 1400
$Comp
L Device:C C3
U 1 1
P 4150 2650
F 0 "C3" H 4265 2696 50  0000 L CNN
F 1 "1uF" H 4265 2605 50  0000 L CNN
F 2 "Capacitor_SMD:C_1206_3216Metric_Pad1.42x1.75mm_HandSolder" H 4188 2500 50  0001 C CNN
F 3 "~" H 4150 2650 50  0001 C CNN
	1    4150 2650
	1    0    0    -1  
$EndComp
Wire Wire Line
	4150 2500 4150 2350
Wire Wire Line
	4150 2350 4000 2350
Connection ~ 4000 2350
Wire Wire Line
	4000 2350 4000 2250
$Comp
L power:GND #PWR0125
U 1 1
P 4150 2800
F 0 "#PWR0125" H 4150 2550 50  0001 C CNN
F 1 "GND" H 4155 2627 50  0000 C CNN
F 2 "" H 4150 2800 50  0001 C CNN
F 3 "" H 4150 2800 50  0001 C CNN
	1    4150 2800
	1    0    0    -1  
$EndComp
$Comp
L Device:C C1
U 1 1
P 4750 1900
F 0 "C1" H 4865 1946 50  0000 L CNN
F 1 "60nF" H 5050 1800 50  0000 L CNN
F 2 "Capacitor_SMD:C_1206_3216Metric_Pad1.42x1.75mm_HandSolder" H 4788 1750 50  0001 C CNN
F 3 "~" H 4750 1900 50  0001 C CNN
	1    4750 1900
	1    0    0    -1  
$EndComp
Wire Wire Line
	4750 1750 4950 1750
Wire Wire Line
	4750 2050 4950 2050
Connection ~ 4950 2050
$Comp
L Regulator_Switching:LM2576S-5 U3
U 1 1
P 2150 4400
F 0 "U3" H 2150 4767 50  0000 C CNN
F 1 "LM2576S-5" H 2150 4676 50  0000 C CNN
F 2 "Package_TO_SOT_SMD:TO-263-5_TabPin3" H 2150 4150 50  0001 L CIN
F 3 "http://www.ti.com/lit/ds/symlink/lm2576.pdf" H 2150 4400 50  0001 C CNN
	1    2150 4400
	1    0    0    -1  
$EndComp
$Comp
L Device:CP C8
U 1 1
P 1200 4450
F 0 "C8" H 1318 4496 50  0000 L CNN
F 1 "100uF Electrolytic" H 1318 4405 50  0000 L CNN
F 2 "Capacitor_SMD:CP_Elec_8x10" H 1238 4300 50  0001 C CNN
F 3 "~" H 1200 4450 50  0001 C CNN
	1    1200 4450
	1    0    0    -1  
$EndComp
$Comp
L power:+12V #PWR0126
U 1 1
P 1200 4300
F 0 "#PWR0126" H 1200 4150 50  0001 C CNN
F 1 "+12V" H 1215 4473 50  0000 C CNN
F 2 "" H 1200 4300 50  0001 C CNN
F 3 "" H 1200 4300 50  0001 C CNN
	1    1200 4300
	1    0    0    -1  
$EndComp
Wire Wire Line
	1200 4300 1650 4300
Connection ~ 1200 4300
Wire Wire Line
	1200 4600 1200 4700
$Comp
L Device:D_Schottky D3
U 1 1
P 2850 4650
F 0 "D3" V 2804 4730 50  0000 L CNN
F 1 "1N5822" V 2895 4730 50  0000 L CNN
F 2 "Diode_THT:D_DO-15_P15.24mm_Horizontal" H 2850 4650 50  0001 C CNN
F 3 "~" H 2850 4650 50  0001 C CNN
	1    2850 4650
	0    1    1    0   
$EndComp
$Comp
L Device:L L3
U 1 1
P 3100 4500
F 0 "L3" V 3300 4500 50  0000 C CNN
F 1 "330uH" V 3200 4500 50  0000 C CNN
F 2 "Custom Part Library:Inductor-Murata-6000B" H 3100 4500 50  0001 C CNN
F 3 "~" H 3100 4500 50  0001 C CNN
	1    3100 4500
	0    -1   -1   0   
$EndComp
$Comp
L Device:CP C9
U 1 1
P 3450 4650
F 0 "C9" H 3568 4696 50  0000 L CNN
F 1 "330uF Electrolytic" H 3568 4605 50  0000 L CNN
F 2 "Capacitor_SMD:CP_Elec_8x5.4" H 3488 4500 50  0001 C CNN
F 3 "~" H 3450 4650 50  0001 C CNN
	1    3450 4650
	1    0    0    -1  
$EndComp
Wire Wire Line
	3250 4500 3300 4500
Wire Wire Line
	2950 4500 2850 4500
Wire Wire Line
	2850 4500 2650 4500
Connection ~ 2850 4500
Wire Wire Line
	2650 4300 3300 4300
Wire Wire Line
	3300 4300 3300 4500
Connection ~ 3300 4500
Wire Wire Line
	3300 4500 3450 4500
Wire Wire Line
	3450 4800 2850 4800
Wire Wire Line
	2850 4800 2150 4800
Wire Wire Line
	2150 4800 2150 4700
Connection ~ 2850 4800
Connection ~ 2150 4700
$Comp
L power:GND #PWR0127
U 1 1
P 2150 4800
F 0 "#PWR0127" H 2150 4550 50  0001 C CNN
F 1 "GND" H 2155 4627 50  0000 C CNN
F 2 "" H 2150 4800 50  0001 C CNN
F 3 "" H 2150 4800 50  0001 C CNN
	1    2150 4800
	1    0    0    -1  
$EndComp
Connection ~ 2150 4800
$Comp
L power:+5VL #PWR0128
U 1 1
P 3450 4500
F 0 "#PWR0128" H 3450 4350 50  0001 C CNN
F 1 "+5VL" H 3465 4673 50  0000 C CNN
F 2 "" H 3450 4500 50  0001 C CNN
F 3 "" H 3450 4500 50  0001 C CNN
	1    3450 4500
	1    0    0    -1  
$EndComp
Connection ~ 3450 4500
Wire Wire Line
	1200 4700 1650 4700
Wire Wire Line
	1650 4500 1650 4700
Connection ~ 1650 4700
Wire Wire Line
	1650 4700 2150 4700
Wire Wire Line
	3350 1450 3350 2450
Wire Wire Line
	3350 2450 1250 2450
Wire Wire Line
	1250 2450 1250 3150
Wire Wire Line
	3350 1450 3100 1450
Connection ~ 1250 3150
$Comp
L power:+5V #PWR0129
U 1 1
P 3500 3350
F 0 "#PWR0129" H 3500 3200 50  0001 C CNN
F 1 "+5V" H 3515 3523 50  0000 C CNN
F 2 "" H 3500 3350 50  0001 C CNN
F 3 "" H 3500 3350 50  0001 C CNN
	1    3500 3350
	1    0    0    -1  
$EndComp
Connection ~ 3500 3350
Text GLabel 1100 7550 0    50   Input ~ 0
3.3V_Enable
Wire Wire Line
	1100 7550 1100 7250
Text GLabel 6000 4350 2    50   Input ~ 0
3.3V_Enable
Wire Wire Line
	6000 4350 5850 4350
$Comp
L power:+5V #PWR0130
U 1 1
P 5300 2900
F 0 "#PWR0130" H 5300 2750 50  0001 C CNN
F 1 "+5V" H 5315 3073 50  0000 C CNN
F 2 "" H 5300 2900 50  0001 C CNN
F 3 "" H 5300 2900 50  0001 C CNN
	1    5300 2900
	1    0    0    -1  
$EndComp
Connection ~ 5300 2900
Wire Wire Line
	5300 2900 5350 2900
Wire Wire Line
	4300 1450 4300 1400
Wire Wire Line
	4300 1400 3350 1400
Wire Wire Line
	3350 1400 3350 1450
Connection ~ 3350 1450
Wire Wire Line
	4000 1450 4000 1150
Wire Wire Line
	4000 1150 4950 1150
Wire Wire Line
	4950 1150 4950 1450
Connection ~ 4950 1450
Wire Wire Line
	4900 3050 4950 3050
Wire Wire Line
	5250 2900 5250 3050
Connection ~ 5250 3050
Wire Wire Line
	5250 3050 5250 3350
Wire Wire Line
	5850 5350 6000 5350
$Comp
L power:GND #PWR?
U 1 1
P 10550 3850
F 0 "#PWR?" H 10550 3600 50  0001 C CNN
F 1 "GND" H 10555 3677 50  0000 C CNN
F 2 "" H 10550 3850 50  0001 C CNN
F 3 "" H 10550 3850 50  0001 C CNN
	1    10550 3850
	1    0    0    -1  
$EndComp
Wire Wire Line
	10550 3850 10400 3850
Connection ~ 10400 3850
$EndSCHEMATC
